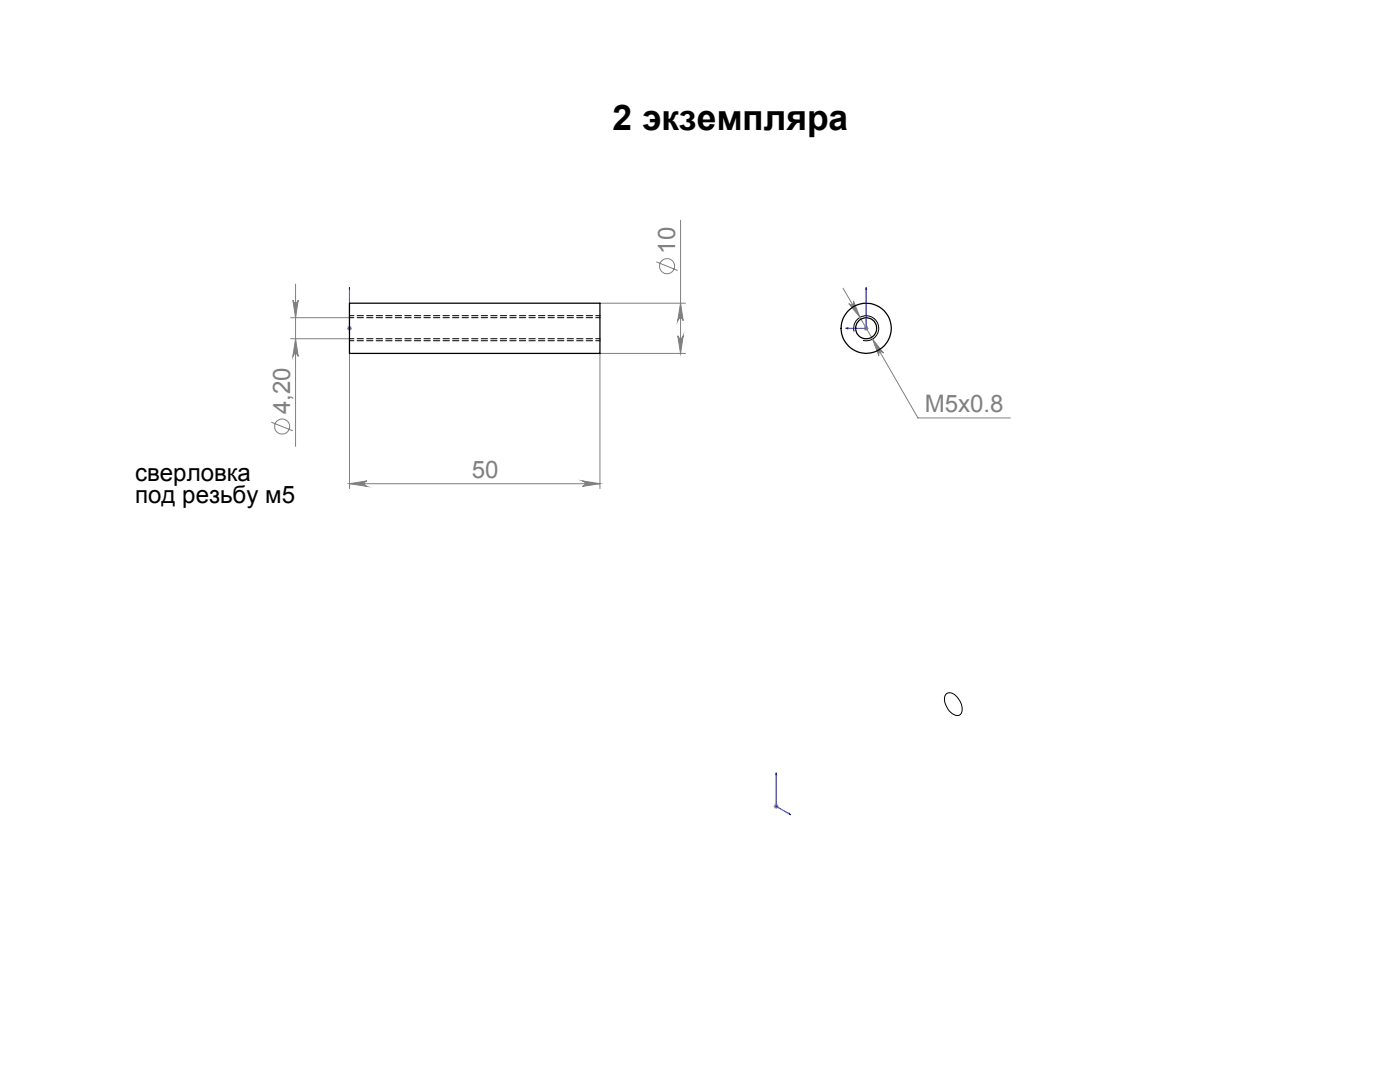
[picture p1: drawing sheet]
<svg xmlns="http://www.w3.org/2000/svg" width="279mm" height="216mm" viewBox="0 0 279 216" stroke-linecap="round" stroke-linejoin="round" font-family="sans-serif">
<g fill="none" stroke="#808080" stroke-width=".2">
<path d="M58.5 59.9a.53 .53 0 0 0 .5 .5 .53 .53 0 0 0 .5-.5l-.5 3.5zM59 56.7v32.4M131 52.2l4.3 1.8M135.8 44v26.5M168.2 57.5l15 25.9h18.4M58 63.4h11.7M58 67.6h11.7M59 67.6l.5 3.5a.53 .53 0 0 0-.5-.5 .53 .53 0 0 0-.5 .5zM69.3 65.5h.9M69.4 65.2l.7 .7M69.7 65v1M69.7 70.5v27"/>
<path d="M70.1 65.2l-.7 .7M119.7 70.5v27M119.8 70.5h17M119.8 60.5h17M135.3 67a.55 .55 0 0 0 .5 .5 .55 .55 0 0 0 .5-.5l-.5 3.5zM135.8 60.5l.5 3.5a.55 .55 0 0 0-.5-.5 .55 .55 0 0 0-.5 .5zM169.4 60.6a.53 .53 0 0 0 .7 .1 .53 .53 0 0 0 .2-.7l1.3 3.3zM172.4 65.5h1M172.5 65.2l.7 .7M172.9 65v1M173.2 65.2l-.7 .7M174.1 67.7l2.2 2.7a.53 .53 0 0 0-.7-.1 .53 .53 0 0 0-.2 .7z"/>
<path d="M54.2 84.2l4.3 1.8M69.7 96.5h50M69.7 96.5l3.5-.5a.55 .55 0 0 0-.5 .5 .55 .55 0 0 0 .5 .5zM116.2 96l3.5 .5-3.5 .5a.55 .55 0 0 0 .5-.5 .55 .55 0 0 0-.5-.5zM154.4 160.9h1M154.6 160.5l.7 .8M154.9 160.4v1M155.3 160.5l-.7 .8"/>
<circle cx="133.1" cy="53.1" r="1.5"/>
<circle cx="56.3" cy="85.1" r="1.51"/>
</g>
<path d="M170.5 66.1a2.49 2.49 0 0 1 2.2-3.1 2.49 2.49 0 0 1 2.6 2.7 2.49 2.49 0 0 1-3.1 2.2M188.9 138.4a1.69 1.69 0 0 1 2.3 .9 2.61 2.61 0 0 1 .4 3.3 2.29 2.29 0 0 1-2.7-1.7 2.21 2.21 0 0 1 0-2.5z" fill="none" stroke="#000" stroke-width=".2"/>
<path d="M69.7 57.4v.3v-.3M69.7 57.4v8.1M172.9 57.4l.1 .3h-.2zM172.9 57.4v8.1h-4.1M69.7 65.4v.2zM69.7 65.5h.1M168.8 65.5l.4-.1v.2zM154.9 154.2l.1 .4h-.2zM154.9 154.2v6.7l2.9 1.7M157.5 162.3l.3 .3-.3-.1z" fill="none" stroke="#00f" stroke-width=".2"/>
<path d="M69.8 68h50M119.8 63h-50" fill="none" stroke="#000" stroke-width=".2" stroke-dasharray="1.3 .6" stroke-dashoffset=".4"/>
<g fill="#00f">
<path d="M69.7 65.4v.2zM69.7 57.4v.3z"/>
<path d="M157.5 162.3l.3 .3-.3-.1zM154.9 154.2l.1 .4h-.2z"/>
<path d="M168.8 65.5l.4 .1v-.2zM172.9 57.4l-.1 .3h.2z"/>
</g>
<g fill="#808080">
<path d="M69.7 96.5l3.5-.5a.55 .55 0 0 0-.5 .5 .55 .55 0 0 0 .5 .5zM116.2 96l3.5 .5-3.5 .5a.55 .55 0 0 0 .5-.5 .55 .55 0 0 0-.5-.5zM169.4 60.6l2.2 2.7-1.3-3.3a.53 .53 0 0 1-.2 .8 .53 .53 0 0 1-.7-.2zM174.1 67.7l1.3 3.3a.53 .53 0 0 1 .2-.7 .53 .53 0 0 1 .7 .1z"/>
<path d="M135.3 67a.55 .55 0 0 0 .5 .5 .55 .55 0 0 0 .5-.5l-.5 3.5zM135.8 60.5l.5 3.5a.55 .55 0 0 0-.5-.5 .55 .55 0 0 0-.5 .5z"/>
<path d="M58.5 59.9a.53 .53 0 0 0 .5 .5 .53 .53 0 0 0 .5-.5l-.5 3.5zM59 67.6l.5 3.5a.53 .53 0 0 0-.5-.5 .53 .53 0 0 0-.5 .5z"/>
</g>
<g fill="none" stroke="#000" stroke-width=".25">
<path d="M69.7 60.5h50v10h-50z"/>
<circle cx="172.8" cy="65.5" r="5"/>
<circle cx="172.9" cy="65.5" r="2.1"/>
</g>
<path d="M69.8 67.6h50M119.8 63.4h-50" fill="none" stroke="#000" stroke-width=".2" stroke-dasharray="1.3 .6" stroke-dashoffset=".4"/>
<text font-size="7.1" x="122.2" y="25.9">2 экземпляра</text>
<g font-size="4.8" fill="#808080">
<text x="134.7" y="50.6" transform="rotate(-90 134.7 50.6)">10</text>
<text x="57.9" y="82.6" transform="rotate(-90 57.9 82.6)">4,20</text>
<text x="184.5" y="82.3">M5x0.8</text>
<text x="94.2" y="95.4">50</text>
</g>
<g font-size="4.8">
<text x="27" y="95.9">сверловка</text>
<text x="27" y="100.5">под резьбу м5</text>
</g>
</svg>
